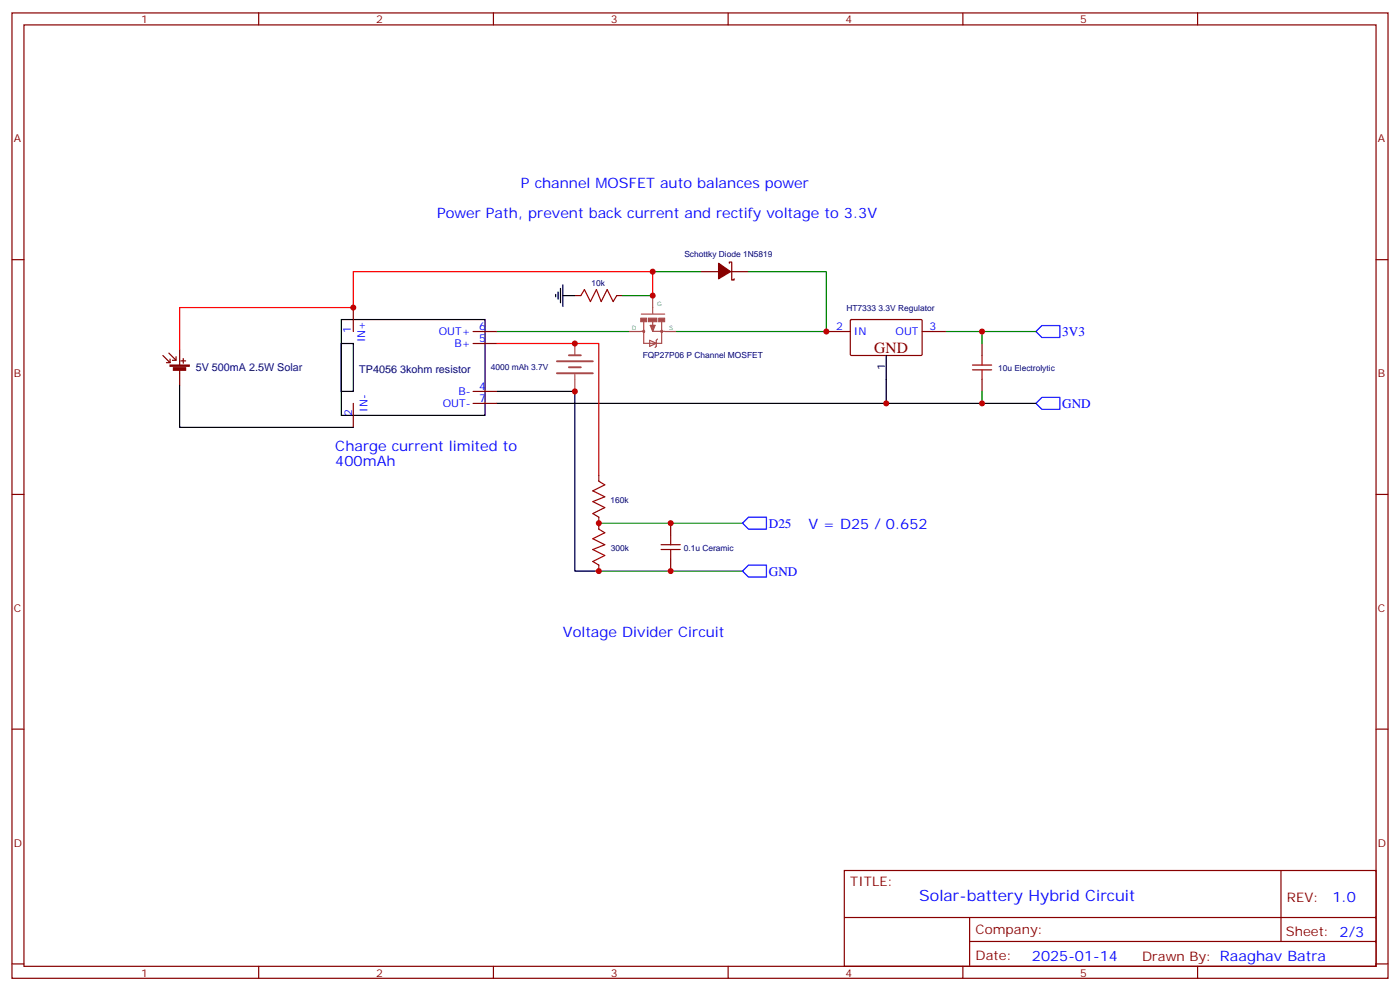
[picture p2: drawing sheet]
<svg xmlns="http://www.w3.org/2000/svg" width="412mm" height="292mm" viewBox="0 0 412 292" stroke-linecap="round" stroke-linejoin="round" font-family="sans-serif">
<g fill="none" stroke="#870000" stroke-width=".35">
<path d="M3.5 3.8h405.4v284.3h-405.4zM7.1 7.3h398.2v277.3h-398.2zM76.2 3.8v3.5M145.3 3.8v3.5M214.5 3.8v3.5M283.6 3.8v3.5M352.8 3.8v3.5M3.5 76.5h3.6M214.8 77.5v-.3h.7v5.3h.8v-.4M405.3 76.5h3.6M104.1 90.6v7M139.3 97.6h7.1"/>
<path d="M169.3 87.1h1.8M181.7 87.1h1.7M206.4 80h5.3M215.2 80h5.3M243.4 97.6h7.1M250.5 94.3l.3-.2 20.7 .1 .1 .3v10l-.3 .2-20.7-.1-.1-.2zM271.6 97.6h7.1M104.1 118.8v7.1M139.3 115.3h7.1M139.3 101.2h7.1M139.3 118.8h7.1M289.3 101.2v3.5"/>
<path d="M289.3 111.8v3.5M176.4 140v1.7M3.5 145.6h3.6M176.4 152.3v3.6M197.6 154.1v3.5M405.3 145.6h3.6M176.4 166.4v1.8M197.6 164.7v3.5M3.5 214.8h3.6M405.3 214.8h3.6M248.7 256.4h156.6v28.2h-156.6zM377.3 256.4v20.9"/>
<path d="M248.7 270.2h156.5M285.6 277.3h119.6M285.6 270.2v14.2M3.5 283.9h3.6M76.2 284.6v3.5M145.3 284.6v3.5M214.5 284.6v3.5M283.6 284.6v3.5M352.8 284.6v3.5M405.3 283.9h3.6"/>
</g>
<g fill="#850000" stroke="#850000" stroke-width=".35">
<path d="M50.1 107.5h5.6v.4h-5.6z"/>
<path d="M51.1 108.3h3.6v.7h-3.6z"/>
</g>
<path d="M48 104.7l2.1 2.1M49.7 104l2.2 2.1M50.1 105.8v1h-1.1M51.9 105.1v1h-1.1M52.9 102.9v4.6M52.9 108.9v4.6M53.3 106.3h1.4M54 105.6v1.4" fill="none" stroke="#850000" stroke-width=".35"/>
<path d="M100.5 94.1h42.4v28.2h-42.4zM163.7 86.7v.7M164.4 86v2.1M165.1 84.9v4.3M165.8 87.1h3.5M165.8 83.9v6.3M52.9 113.5v12.4h51.2M100.5 101.2h3.6v14.1h-3.6zM146.4 115.3h22.9v52.9h7.1M261.1 104.7v14.1h-114.7M261.1 118.8h44.1" fill="none" stroke="#000" stroke-width=".35"/>
<path d="M192.3 87.1v-7.1h-88.2v10.6h-51.2v12.3M146.4 101.2h30v38.8" fill="none" stroke="#f00" stroke-width=".35"/>
<g fill="none" stroke="#a64a4a" stroke-width=".56">
<path d="M164 109.9h10.6M164 106.4h10.6M167.6 108.2h3.5M167.6 104.6h3.5"/>
<circle cx="189.6" cy="97.6" r=".18"/>
<circle cx="194.9" cy="97.6" r=".18"/>
</g>
<g fill="none" stroke="#a64a4a" stroke-width=".35">
<path d="M185.2 97.6h3.5M188.7 97.6h.9M188.9 92.5h6.9M191.6 95.8h1.4l-.7 1.8zM192.3 97.6h3.5M192.3 87.1v5.2M192.3 94.8v1.2M193.7 99.9l-.4 .3v1.8l-.3 .4M194.9 94.8v6.3h-5.3v-6.3M195.8 97.6h3.5M169.3 101.2v3.4M169.3 110.3v1.4"/>
<path d="M169.3 111.8v3.5M191.4 100.2l1.9 .9-1.9 .9z"/>
</g>
<path d="M192.6 96l-.3 1.2-.4-1.2h.4v.4" fill="none" stroke="#a64a4a" stroke-width=".42"/>
<g fill="#a64a4a" stroke="#a64a4a" stroke-width=".29">
<path d="M194 93.7h1.8v1.1h-1.8z"/>
<path d="M188.7 93.7h1.8v1.1h-1.8z"/>
<path d="M191 93.7h2.5v1.1h-2.5z"/>
</g>
<path d="M146.4 97.6h38.8M183.4 87.1h8.9M192.3 80h14.1M220.5 80h22.9v17.6h-44.1M278.7 97.6h26.5M289.3 97.6v3.6M289.3 115.3v3.5M176.4 154.1h42.3M176.4 168.2h42.3" fill="none" stroke="#008700" stroke-width=".35"/>
<path d="M171.1 87.1l1.1-1.8 1.7 3.5 1.8-3.5 1.4 3.5 1.8-3.5 1.7 3.5 1.1-1.7M286.5 108.9h5.6M286.5 107.5h5.6M289.3 104.7v2.8M289.3 108.9v2.9M176.4 141.7l1.8 1.1-3.6 1.8 3.6 1.7-3.6 1.4 3.6 1.8-3.6 1.8 1.8 1M176.4 155.9l1.8 1-3.6 1.8 3.6 1.7-3.6 1.5 3.6 1.7-3.6 1.8 1.8 1M197.6 157.6v2.8M194.7 161.9h5.7M194.7 160.4h5.7M197.6 161.9v2.8" fill="none" stroke="#a10000" stroke-width=".35"/>
<path d="M211.7 77.5l3.5 2.5-3.5 2.1z" fill="#870000" stroke="#870000" stroke-width=".35"/>
<path d="M305.2 97.6l1.7-1.7h5.3v3.5h-5.3zM305.2 118.8l1.7-1.7h5.3v3.5h-5.3zM218.7 154.1l1.8-1.8h5.3v3.6h-5.3zM218.7 168.2l1.8-1.8h5.3v3.6h-5.3z" fill="none" stroke="#00f" stroke-width=".35"/>
<g fill="#c00">
<circle cx="104.1" cy="90.6" r=".88"/>
<circle cx="192.3" cy="80" r=".88"/>
<circle cx="243.4" cy="97.6" r=".88"/>
<circle cx="261.1" cy="118.8" r=".88"/>
<circle cx="176.4" cy="154.1" r=".88"/>
<circle cx="176.4" cy="168.2" r=".88"/>
<circle cx="197.6" cy="168.2" r=".88"/>
<circle cx="197.6" cy="154.1" r=".88"/>
<circle cx="289.3" cy="97.6" r=".88"/>
<circle cx="289.3" cy="118.8" r=".88"/>
<circle cx="192.3" cy="87.1" r=".88"/>
<circle cx="169.3" cy="115.3" r=".88"/>
<circle cx="169.3" cy="101.2" r=".88"/>
</g>
<text font-size="4.6" fill="#800" x="257.5" y="104">GND</text>
<text font-size="4.6" fill="#00f" x="270.8" y="265.4">Solar-battery Hybrid Circuit</text>
<g font-size="4.2" fill="#00f">
<text x="153.5" y="55.3">P channel MOSFET auto balances power</text>
<text x="128.8" y="64.1">Power Path, prevent back current and rectify voltage to 3.3V</text>
<text x="98.8" y="132.9">Charge current limited to</text>
<text x="98.8" y="137.2">400mAh</text>
<text x="238.1" y="155.9">V = D25 / 0.652</text>
<text x="165.8" y="187.6">Voltage Divider Circuit</text>
<text x="392.5" y="265.7">1.0</text>
<text x="304" y="283">2025-01-14</text>
</g>
<g font-size="3.9" fill="#00f">
<text x="312.9" y="99">3V3</text>
<text x="312.9" y="120.2">GND</text>
<text x="226.5" y="155.5">D25</text>
<text x="226.5" y="169.6">GND</text>
</g>
<g font-size="3.9" fill="#800">
<text x="250.5" y="261">TITLE:</text>
<text x="379.1" y="265.7">REV:</text>
<text x="287.4" y="275.2">Company:</text>
<text x="378.7" y="275.8">Sheet: 2/3</text>
<text x="287.4" y="282.9">Date:</text>
<text x="336.4" y="282.9">Drawn By: Raaghav Batra</text>
</g>
<g font-size="3.2" fill="#800">
<text x="41.6" y="6.8">1</text>
<text x="110.8" y="6.8">2</text>
<text x="179.9" y="6.8">3</text>
<text x="249.1" y="6.8">4</text>
<text x="318.2" y="6.8">5</text>
<text x="4.1" y="41.9">A</text>
<text x="405.9" y="41.9">A</text>
<text x="4.1" y="111.1">B</text>
<text x="405.9" y="111.1">B</text>
<text x="4.1" y="180.2">C</text>
<text x="405.9" y="180.2">C</text>
<text x="4.1" y="249.3">D</text>
<text x="405.9" y="249.3">D</text>
<text x="41.6" y="287.6">1</text>
<text x="110.8" y="287.6">2</text>
<text x="179.9" y="287.6">3</text>
<text x="249.1" y="287.6">4</text>
<text x="318.2" y="287.6">5</text>
</g>
<g font-size="3.2" fill="#00f">
<text x="103.4" y="98" transform="rotate(-90 103.4 98)">1</text>
<text x="107.6" y="100.8" transform="rotate(-90 107.6 100.8)">IN+</text>
<text x="129.3" y="98.7">OUT+</text>
<text x="141.1" y="100.8">5</text>
<text x="141.1" y="97.3">6</text>
<text x="246.3" y="97.3">2</text>
<text x="251.5" y="98.7">IN</text>
<text x="263.8" y="98.7">OUT</text>
<text x="273.8" y="97.3">3</text>
<text x="133.9" y="102.2">B+</text>
<text x="130.4" y="119.9">OUT-</text>
<text x="135" y="116.3">B-</text>
<text x="141.1" y="114.9">4</text>
<text x="141.1" y="118.5">7</text>
<text x="103.7" y="122.6" transform="rotate(-90 103.7 122.6)">2</text>
<text x="108.3" y="121.3" transform="rotate(-90 108.3 121.3)">IN-</text>
</g>
<g font-size="3.2" fill="#000080">
<text x="57.7" y="109.4">5V 500mA 2.5W Solar</text>
<text x="105.8" y="110">TP4056 3kohm resistor</text>
</g>
<text font-size="3.2" x="260.7" y="108.8" transform="rotate(-90 260.7 108.8)">1</text>
<g font-size="2.5" fill="#000080">
<text x="201.6" y="75.6">Schottky Diode 1N5819</text>
<text x="174.3" y="84.2">10k</text>
<text x="249.3" y="91.5">HT7333 3.3V Regulator</text>
<text x="189.3" y="105.6">FQP27P06 P Channel MOSFET</text>
<text x="144.6" y="109.1">4000 mAh 3.7V</text>
<text x="294" y="109.4">10u Electrolytic</text>
<text x="179.9" y="148.2">160k</text>
<text x="179.9" y="162.3">300k</text>
<text x="201.4" y="162.3">0.1u Ceramic</text>
</g>
<g font-size="1.8" fill="#4ba54b">
<text x="193.6" y="90.3">G</text>
<text x="186.1" y="97.3">D</text>
<text x="197.2" y="97.3">S</text>
</g>
</svg>
